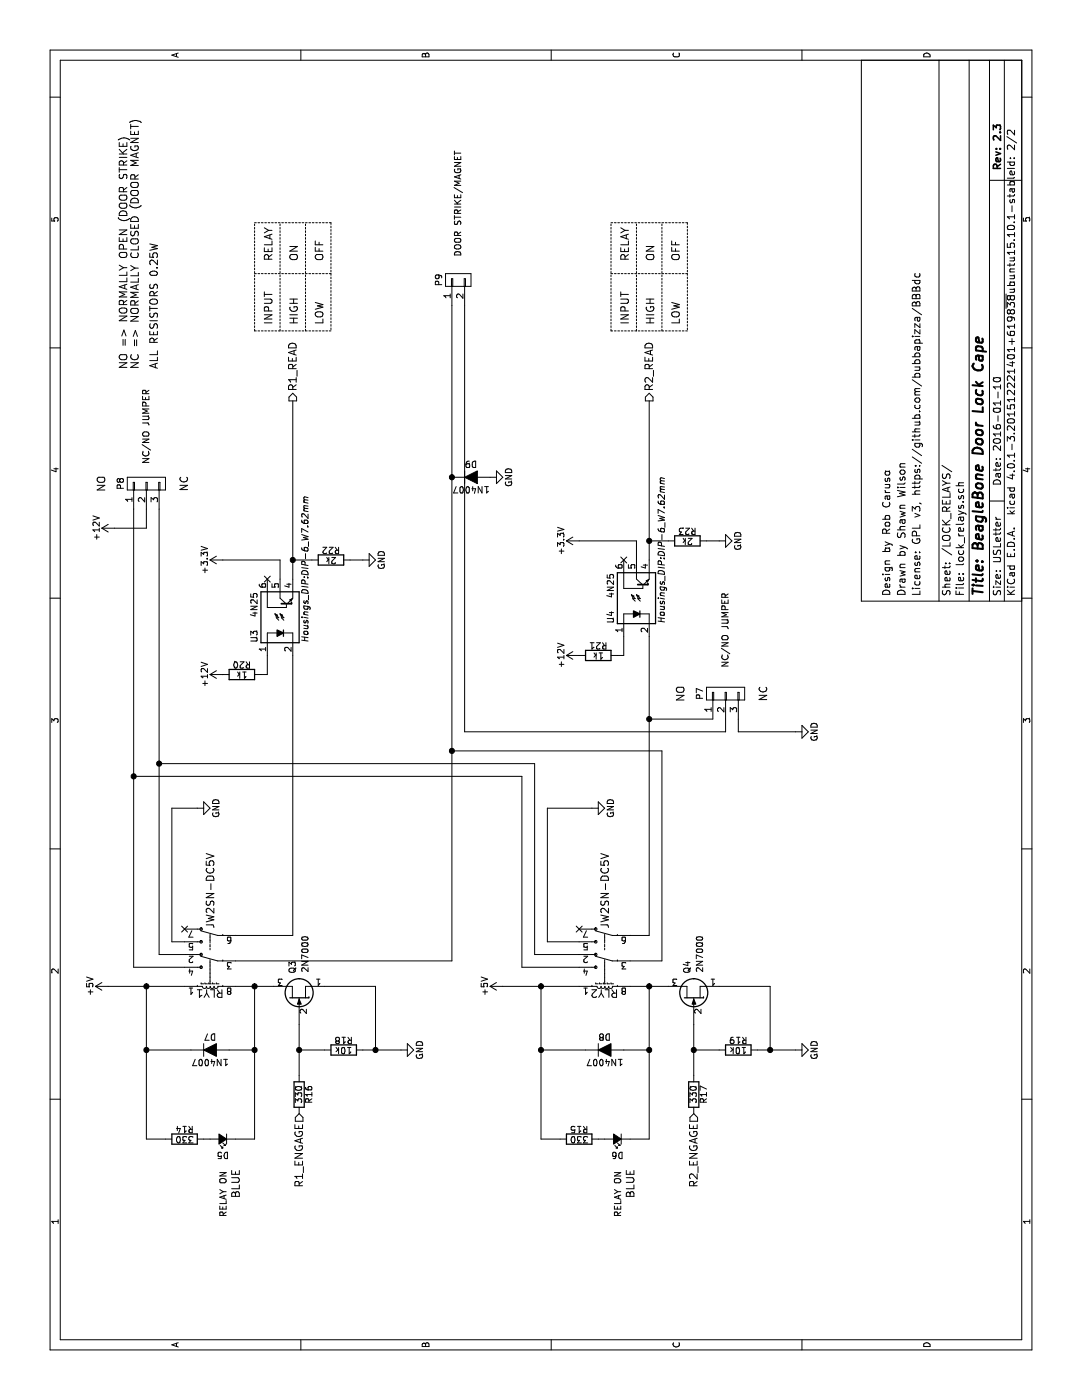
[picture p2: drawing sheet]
EESchema Schematic File Version 2
LIBS:power
LIBS:device
LIBS:transistors
LIBS:conn
LIBS:linear
LIBS:regul
LIBS:74xx
LIBS:cmos4000
LIBS:adc-dac
LIBS:memory
LIBS:xilinx
LIBS:microcontrollers
LIBS:dsp
LIBS:microchip
LIBS:analog_switches
LIBS:motorola
LIBS:texas
LIBS:intel
LIBS:audio
LIBS:interface
LIBS:digital-audio
LIBS:philips
LIBS:display
LIBS:cypress
LIBS:siliconi
LIBS:opto
LIBS:atmel
LIBS:contrib
LIBS:valves
LIBS:beagleboard
LIBS:switch_dpdt
LIBS:relays
LIBS:w_relay
LIBS:beaglebone-cape-cache
EELAYER 25 0
EELAYER END
$Descr USLetter 11000 8500
encoding utf-8
Sheet 2 2
Title "BeagleBone Door Lock Cape"
Date "2016-01-10"
Rev "2.3"
Comp ""
Comment1 "License: GPL v3, https://github.com/bubbapizza/BBBdc"
Comment2 "Drawn by Shawn Wilson"
Comment3 "Design by Rob Caruso"
Comment4 ""
$EndDescr
$Comp
L R R16
U 1 1
P 2400 2350
F 0 "R16" V 2480 2350 50  0000 C CNN
F 1 "330" V 2400 2350 50  0000 C CNN
F 2 "Discret:R1" V 2330 2350 30  0001 C CNN
F 3 "" H 2400 2350 30  0000 C CNN
	1    2400 2350
	0    1    1    0   
$EndComp
$Comp
L R R18
U 1 1
P 2750 2700
F 0 "R18" V 2830 2700 50  0000 C CNN
F 1 "10k" V 2750 2700 50  0000 C CNN
F 2 "Discret:R1" V 2680 2700 30  0001 C CNN
F 3 "" H 2750 2700 30  0000 C CNN
	1    2750 2700
	1    0    0    -1  
$EndComp
$Comp
L GND #PWR013
U 1 1
P 2750 3150
F 0 "#PWR013" H 2750 2900 50  0001 C CNN
F 1 "GND" H 2750 3000 50  0000 C CNN
F 2 "" H 2750 3150 60  0000 C CNN
F 3 "" H 2750 3150 60  0000 C CNN
	1    2750 3150
	1    0    0    -1  
$EndComp
$Comp
L CONN_01X02 P9
U 1 1
P 8800 3600
F 0 "P9" H 8800 3750 50  0000 C CNN
F 1 "DOOR STRIKE/MAGNET" H 9400 3600 50  0000 C CNN
F 2 "hocuspocus:TERM_BLOCK_ED2609" H 8800 3600 60  0001 C CNN
F 3 "" H 8800 3600 60  0000 C CNN
	1    8800 3600
	1    0    0    -1  
$EndComp
$Comp
L D D7
U 1 1
P 2750 1650
F 0 "D7" H 2750 1750 50  0000 C CNN
F 1 "1N4007" H 2750 1550 50  0000 C CNN
F 2 "Diodes_ThroughHole:Diode_DO-41_SOD81_Horizontal_RM10" H 2750 1650 60  0001 C CNN
F 3 "" H 2750 1650 60  0000 C CNN
	1    2750 1650
	0    1    1    0   
$EndComp
$Comp
L R R14
U 1 1
P 2050 1450
F 0 "R14" V 2130 1450 50  0000 C CNN
F 1 "330" V 2050 1450 50  0000 C CNN
F 2 "Discret:R1" V 1980 1450 30  0001 C CNN
F 3 "" H 2050 1450 30  0000 C CNN
	1    2050 1450
	1    0    0    -1  
$EndComp
$Comp
L Led_Small D5
U 1 1
P 2050 1750
F 0 "D5" H 2000 1875 50  0000 L CNN
F 1 "RELAY ON" V 2050 2000 50  0000 L CNN
F 2 "LEDs:LED-3MM" V 2050 1750 60  0001 C CNN
F 3 "" V 2050 1750 60  0000 C CNN
F 4 "BLUE" V 1950 2100 60  0000 C CNN "Color"
	1    2050 1750
	0    -1   -1   0   
$EndComp
$Comp
L R R17
U 1 1
P 2400 5450
F 0 "R17" V 2480 5450 50  0000 C CNN
F 1 "330" V 2400 5450 50  0000 C CNN
F 2 "Discret:R1" V 2330 5450 30  0001 C CNN
F 3 "" H 2400 5450 30  0000 C CNN
	1    2400 5450
	0    1    1    0   
$EndComp
$Comp
L R R19
U 1 1
P 2750 5800
F 0 "R19" V 2830 5800 50  0000 C CNN
F 1 "10k" V 2750 5800 50  0000 C CNN
F 2 "Discret:R1" V 2680 5800 30  0001 C CNN
F 3 "" H 2750 5800 30  0000 C CNN
	1    2750 5800
	1    0    0    -1  
$EndComp
$Comp
L GND #PWR014
U 1 1
P 2750 6250
F 0 "#PWR014" H 2750 6000 50  0001 C CNN
F 1 "GND" H 2750 6100 50  0000 C CNN
F 2 "" H 2750 6250 60  0000 C CNN
F 3 "" H 2750 6250 60  0000 C CNN
	1    2750 6250
	1    0    0    -1  
$EndComp
$Comp
L D D8
U 1 1
P 2750 4750
F 0 "D8" H 2750 4850 50  0000 C CNN
F 1 "1N4007" H 2750 4650 50  0000 C CNN
F 2 "Diodes_ThroughHole:Diode_DO-41_SOD81_Horizontal_RM10" H 2750 4750 60  0001 C CNN
F 3 "" H 2750 4750 60  0000 C CNN
	1    2750 4750
	0    1    1    0   
$EndComp
$Comp
L R R15
U 1 1
P 2050 4550
F 0 "R15" V 2130 4550 50  0000 C CNN
F 1 "330" V 2050 4550 50  0000 C CNN
F 2 "Discret:R1" V 1980 4550 30  0001 C CNN
F 3 "" H 2050 4550 30  0000 C CNN
	1    2050 4550
	1    0    0    -1  
$EndComp
$Comp
L Led_Small D6
U 1 1
P 2050 4850
F 0 "D6" H 2000 4975 50  0000 L CNN
F 1 "RELAY ON" V 2050 5100 50  0000 L CNN
F 2 "LEDs:LED-3MM" V 2050 4850 60  0001 C CNN
F 3 "" V 2050 4850 60  0000 C CNN
F 4 "BLUE" V 1950 5200 60  0000 C CNN "Color"
	1    2050 4850
	0    -1   -1   0   
$EndComp
$Comp
L D D9
U 1 1
P 7250 3700
F 0 "D9" H 7250 3800 50  0000 C CNN
F 1 "1N4007" H 7250 3600 50  0000 C CNN
F 2 "Diodes_ThroughHole:Diode_DO-41_SOD81_Horizontal_RM10" H 7250 3700 60  0001 C CNN
F 3 "" H 7250 3700 60  0000 C CNN
	1    7250 3700
	0    1    1    0   
$EndComp
$Comp
L +12V #PWR015
U 1 1
P 6850 900
F 0 "#PWR015" H 6850 750 50  0001 C CNN
F 1 "+12V" H 6850 1040 50  0000 C CNN
F 2 "" H 6850 900 60  0000 C CNN
F 3 "" H 6850 900 60  0000 C CNN
	1    6850 900 
	1    0    0    -1  
$EndComp
$Comp
L GND #PWR016
U 1 1
P 5250 6250
F 0 "#PWR016" H 5250 6000 50  0001 C CNN
F 1 "GND" H 5250 6100 50  0000 C CNN
F 2 "" H 5250 6250 60  0000 C CNN
F 3 "" H 5250 6250 60  0000 C CNN
	1    5250 6250
	1    0    0    -1  
$EndComp
$Comp
L CONN_01X03 P8
U 1 1
P 7200 1150
F 0 "P8" H 7200 1350 50  0000 C CNN
F 1 "NC/NO JUMPER" H 7650 1150 50  0000 C CNN
F 2 "Pin_Headers:Pin_Header_Straight_1x03" H 7200 1150 60  0001 C CNN
F 3 "" H 7200 1150 60  0000 C CNN
F 4 "NC" H 7200 850 60  0000 C CNN "J1"
F 5 "NO" H 7200 1500 60  0000 C CNN "J2"
	1    7200 1150
	1    0    0    -1  
$EndComp
$Comp
L CONN_01X03 P7
U 1 1
P 5550 5700
F 0 "P7" H 5550 5900 50  0000 C CNN
F 1 "NC/NO JUMPER" H 6050 5700 50  0000 C CNN
F 2 "Pin_Headers:Pin_Header_Straight_1x03" H 5550 5700 60  0001 C CNN
F 3 "" H 5550 5700 60  0000 C CNN
F 4 "NC" H 5550 5400 60  0000 C CNN "J1"
F 5 "NO" H 5550 6050 60  0000 C CNN "J2"
	1    5550 5700
	1    0    0    -1  
$EndComp
Text Notes 8100 1100 0    60   ~ 0
NO => NORMALLY OPEN (DOOR STRIKE)\nNC => NORMALLY CLOSED (DOOR MAGNET)
Text HLabel 7850 2300 2    60   Output ~ 0
R1_READ
Text HLabel 7850 5100 2    60   Output ~ 0
R2_READ
$Comp
L GND #PWR017
U 1 1
P 4650 1550
F 0 "#PWR017" H 4650 1300 50  0001 C CNN
F 1 "GND" H 4650 1400 50  0000 C CNN
F 2 "" H 4650 1550 60  0000 C CNN
F 3 "" H 4650 1550 60  0000 C CNN
	1    4650 1550
	1    0    0    -1  
$EndComp
$Comp
L GND #PWR018
U 1 1
P 7250 3850
F 0 "#PWR018" H 7250 3600 50  0001 C CNN
F 1 "GND" H 7250 3700 50  0000 C CNN
F 2 "" H 7250 3850 60  0000 C CNN
F 3 "" H 7250 3850 60  0000 C CNN
	1    7250 3850
	1    0    0    -1  
$EndComp
Wire Wire Line
	2550 2350 2950 2350
Wire Wire Line
	2750 2550 2750 2350
Connection ~ 2750 2350
Wire Wire Line
	2750 2850 2750 3150
Connection ~ 2750 2950
Wire Wire Line
	2050 1600 2050 1650
Wire Wire Line
	2050 1300 2050 1150
Wire Wire Line
	2050 1150 3250 1150
Wire Wire Line
	2050 1850 2050 2000
Wire Wire Line
	2050 2000 3250 2000
Wire Wire Line
	2750 1500 2750 1150
Connection ~ 2750 1150
Wire Wire Line
	2750 1800 2750 2000
Connection ~ 2750 2000
Wire Wire Line
	2550 5450 2950 5450
Wire Wire Line
	2750 5650 2750 5450
Connection ~ 2750 5450
Wire Wire Line
	2750 5950 2750 6250
Connection ~ 2750 6050
Wire Wire Line
	3250 4950 3250 5250
Wire Wire Line
	3250 3950 3250 4550
Wire Wire Line
	2050 4700 2050 4750
Wire Wire Line
	2050 4400 2050 4250
Connection ~ 3250 4250
Wire Wire Line
	2050 4950 2050 5100
Wire Wire Line
	2050 5100 3250 5100
Connection ~ 3250 5100
Wire Wire Line
	2750 4600 2750 4250
Connection ~ 2750 4250
Wire Wire Line
	2750 4900 2750 5100
Connection ~ 2750 5100
Wire Wire Line
	3250 2550 3250 2950
Wire Wire Line
	3250 5650 3250 6050
Wire Wire Line
	3250 2950 2750 2950
Wire Wire Line
	3250 6050 2750 6050
Wire Wire Line
	2050 4250 3250 4250
Wire Wire Line
	3250 850  3250 1450
Wire Wire Line
	3250 1850 3250 2150
Connection ~ 3250 1150
Connection ~ 3250 2000
Wire Wire Line
	3450 1850 3450 3550
Wire Wire Line
	3450 4950 3450 5200
Wire Wire Line
	3400 1450 3400 1050
Wire Wire Line
	3400 1050 7000 1050
Wire Wire Line
	3500 1250 7000 1250
Wire Wire Line
	3500 1250 3500 1450
Connection ~ 7250 3550
Wire Wire Line
	3450 3550 8600 3550
Wire Wire Line
	3650 2300 3650 1850
Wire Wire Line
	3600 1450 3600 1350
Wire Wire Line
	3600 1350 4650 1350
Wire Wire Line
	4650 1350 4650 1550
Wire Wire Line
	3650 4950 3650 5100
Wire Wire Line
	5250 6250 5250 5800
Wire Wire Line
	5250 5800 5350 5800
$Comp
L GND #PWR019
U 1 1
P 4650 4650
F 0 "#PWR019" H 4650 4400 50  0001 C CNN
F 1 "GND" H 4650 4500 50  0000 C CNN
F 2 "" H 4650 4650 60  0000 C CNN
F 3 "" H 4650 4650 60  0000 C CNN
	1    4650 4650
	1    0    0    -1  
$EndComp
Wire Wire Line
	3600 4550 3600 4300
Wire Wire Line
	3600 4300 4650 4300
Wire Wire Line
	3400 4550 3400 4100
Wire Wire Line
	3500 4550 3500 4200
Wire Wire Line
	6850 900  6850 1150
Wire Wire Line
	6850 1150 7000 1150
Wire Wire Line
	5350 5700 5250 5700
Wire Wire Line
	5250 3650 8600 3650
Wire Wire Line
	5250 5700 5250 3650
Wire Wire Line
	5350 5100 5350 5600
Connection ~ 5350 5100
Wire Wire Line
	3450 5200 5100 5200
Wire Wire Line
	5100 5200 5100 3550
Connection ~ 5100 3550
Wire Wire Line
	3400 4100 4900 4100
Wire Wire Line
	4900 4100 4900 1050
Connection ~ 4900 1050
Wire Wire Line
	3500 4200 5000 4200
Wire Wire Line
	5000 4200 5000 1250
Connection ~ 5000 1250
Wire Wire Line
	4650 4300 4650 4650
Text Notes 8450 4950 0    60   ~ 0
INPUT
Text Notes 8950 4950 0    60   ~ 0
RELAY
Text Notes 8450 5150 0    60   ~ 0
HIGH
Text Notes 8450 5350 0    60   ~ 0
LOW
Text Notes 8950 5350 0    60   ~ 0
OFF
Text Notes 8950 5150 0    60   ~ 0
ON
Wire Notes Line
	8400 4800 9250 4800
Wire Notes Line
	9250 4800 9250 5400
Wire Notes Line
	9250 5400 8400 5400
Wire Notes Line
	8400 5400 8400 4800
Wire Notes Line
	8400 5000 9250 5000
Wire Notes Line
	8850 4800 8850 5400
Wire Notes Line
	8400 5200 9250 5200
$Comp
L 4N25 U4
U 1 1
P 6300 5000
F 0 "U4" H 6100 5200 50  0000 L CNN
F 1 "4N25" H 6300 5200 50  0000 L CNN
F 2 "Housings_DIP:DIP-6_W7.62mm" H 6100 4800 50  0000 L CIN
F 3 "" H 6300 5000 50  0000 L CNN
	1    6300 5000
	1    0    0    -1  
$EndComp
NoConn ~ 6600 4900
$Comp
L +3.3V #PWR020
U 1 1
P 6750 4550
F 0 "#PWR020" H 6750 4400 50  0001 C CNN
F 1 "+3.3V" H 6750 4690 50  0000 C CNN
F 2 "" H 6750 4550 60  0000 C CNN
F 3 "" H 6750 4550 60  0000 C CNN
	1    6750 4550
	1    0    0    -1  
$EndComp
Wire Wire Line
	6750 4550 6750 5000
Wire Wire Line
	6750 5000 6600 5000
$Comp
L R R23
U 1 1
P 6750 5400
F 0 "R23" V 6830 5400 50  0000 C CNN
F 1 "2k" V 6750 5400 50  0000 C CNN
F 2 "Discret:R1" V 6680 5400 30  0001 C CNN
F 3 "" H 6750 5400 30  0000 C CNN
	1    6750 5400
	1    0    0    -1  
$EndComp
$Comp
L GND #PWR021
U 1 1
P 6750 5650
F 0 "#PWR021" H 6750 5400 50  0001 C CNN
F 1 "GND" H 6750 5500 50  0000 C CNN
F 2 "" H 6750 5650 60  0000 C CNN
F 3 "" H 6750 5650 60  0000 C CNN
	1    6750 5650
	1    0    0    -1  
$EndComp
Wire Wire Line
	6750 5100 6750 5250
Connection ~ 6750 5100
Wire Wire Line
	6750 5550 6750 5650
$Comp
L R R21
U 1 1
P 5850 4700
F 0 "R21" V 5930 4700 50  0000 C CNN
F 1 "1k" V 5850 4700 50  0000 C CNN
F 2 "Discret:R1" V 5780 4700 30  0001 C CNN
F 3 "" H 5850 4700 30  0000 C CNN
	1    5850 4700
	1    0    0    -1  
$EndComp
$Comp
L +12V #PWR022
U 1 1
P 5850 4550
F 0 "#PWR022" H 5850 4400 50  0001 C CNN
F 1 "+12V" H 5850 4690 50  0000 C CNN
F 2 "" H 5850 4550 60  0000 C CNN
F 3 "" H 5850 4550 60  0000 C CNN
	1    5850 4550
	1    0    0    -1  
$EndComp
Wire Wire Line
	6000 4900 5850 4900
Wire Wire Line
	5850 4900 5850 4850
$Comp
L 4N25 U3
U 1 1
P 6150 2200
F 0 "U3" H 5950 2400 50  0000 L CNN
F 1 "4N25" H 6150 2400 50  0000 L CNN
F 2 "Housings_DIP:DIP-6_W7.62mm" H 5950 2000 50  0000 L CIN
F 3 "" H 6150 2200 50  0000 L CNN
	1    6150 2200
	1    0    0    -1  
$EndComp
NoConn ~ 6450 2100
$Comp
L +3.3V #PWR023
U 1 1
P 6600 1750
F 0 "#PWR023" H 6600 1600 50  0001 C CNN
F 1 "+3.3V" H 6600 1890 50  0000 C CNN
F 2 "" H 6600 1750 60  0000 C CNN
F 3 "" H 6600 1750 60  0000 C CNN
	1    6600 1750
	1    0    0    -1  
$EndComp
Wire Wire Line
	6600 1750 6600 2200
Wire Wire Line
	6600 2200 6450 2200
$Comp
L R R22
U 1 1
P 6600 2600
F 0 "R22" V 6680 2600 50  0000 C CNN
F 1 "2k" V 6600 2600 50  0000 C CNN
F 2 "Discret:R1" V 6530 2600 30  0001 C CNN
F 3 "" H 6600 2600 30  0000 C CNN
	1    6600 2600
	1    0    0    -1  
$EndComp
$Comp
L GND #PWR024
U 1 1
P 6600 2850
F 0 "#PWR024" H 6600 2600 50  0001 C CNN
F 1 "GND" H 6600 2700 50  0000 C CNN
F 2 "" H 6600 2850 60  0000 C CNN
F 3 "" H 6600 2850 60  0000 C CNN
	1    6600 2850
	1    0    0    -1  
$EndComp
Wire Wire Line
	6600 2300 6600 2450
Connection ~ 6600 2300
Wire Wire Line
	6600 2750 6600 2850
$Comp
L R R20
U 1 1
P 5700 1900
F 0 "R20" V 5780 1900 50  0000 C CNN
F 1 "1k" V 5700 1900 50  0000 C CNN
F 2 "Discret:R1" V 5630 1900 30  0001 C CNN
F 3 "" H 5700 1900 30  0000 C CNN
	1    5700 1900
	1    0    0    -1  
$EndComp
$Comp
L +12V #PWR025
U 1 1
P 5700 1750
F 0 "#PWR025" H 5700 1600 50  0001 C CNN
F 1 "+12V" H 5700 1890 50  0000 C CNN
F 2 "" H 5700 1750 60  0000 C CNN
F 3 "" H 5700 1750 60  0000 C CNN
	1    5700 1750
	1    0    0    -1  
$EndComp
Wire Wire Line
	5850 2100 5700 2100
Wire Wire Line
	5700 2100 5700 2050
Wire Wire Line
	6450 2300 7850 2300
Wire Wire Line
	3650 2300 5850 2300
NoConn ~ 3700 4550
NoConn ~ 3700 1450
Text HLabel 2250 2350 0    60   Input ~ 0
R1_ENGAGE
Text HLabel 2250 5450 0    60   Input ~ 0
R2_ENGAGE
$Comp
L +5V #PWR026
U 1 1
P 3250 850
F 0 "#PWR026" H 3250 700 50  0001 C CNN
F 1 "+5V" H 3250 990 50  0000 C CNN
F 2 "" H 3250 850 60  0000 C CNN
F 3 "" H 3250 850 60  0000 C CNN
	1    3250 850 
	1    0    0    -1  
$EndComp
$Comp
L +5V #PWR027
U 1 1
P 3250 3950
F 0 "#PWR027" H 3250 3800 50  0001 C CNN
F 1 "+5V" H 3250 4090 50  0000 C CNN
F 2 "" H 3250 3950 60  0000 C CNN
F 3 "" H 3250 3950 60  0000 C CNN
	1    3250 3950
	1    0    0    -1  
$EndComp
$Comp
L Q_NJFET_SGD Q3
U 1 1
P 3150 2350
F 0 "Q3" H 3450 2400 50  0000 R CNN
F 1 "2N7000" H 3650 2300 50  0000 R CNN
F 2 "TO_SOT_Packages_THT:TO-92_Inline_Narrow_Oval" H 3350 2450 29  0001 C CNN
F 3 "" H 3150 2350 60  0000 C CNN
	1    3150 2350
	1    0    0    -1  
$EndComp
$Comp
L Q_NJFET_SGD Q4
U 1 1
P 3150 5450
F 0 "Q4" H 3450 5500 50  0000 R CNN
F 1 "2N7000" H 3650 5400 50  0000 R CNN
F 2 "TO_SOT_Packages_THT:TO-92_Inline_Narrow_Oval" H 3350 5550 29  0001 C CNN
F 3 "" H 3150 5450 60  0000 C CNN
	1    3150 5450
	1    0    0    -1  
$EndComp
$Comp
L JW2SN-DC5V RLY2
U 1 1
P 3450 4750
F 0 "RLY2" H 3450 5000 60  0000 C CNN
F 1 "JW2SN-DC5V" V 3450 4200 60  0000 C CNN
F 2 "panasonic_jw:Panasonic_JW" H 3450 4750 60  0001 C CNN
F 3 "" H 3450 4750 60  0000 C CNN
	1    3450 4750
	0    -1   -1   0   
$EndComp
$Comp
L JW2SN-DC5V RLY1
U 1 1
P 3450 1650
F 0 "RLY1" H 3450 1900 60  0000 C CNN
F 1 "JW2SN-DC5V" V 3450 1100 60  0000 C CNN
F 2 "panasonic_jw:Panasonic_JW" H 3450 1650 60  0001 C CNN
F 3 "" H 3450 1650 60  0000 C CNN
	1    3450 1650
	0    -1   -1   0   
$EndComp
Wire Wire Line
	6600 5100 7850 5100
Wire Wire Line
	3650 5100 6000 5100
Text Notes 8450 2150 0    60   ~ 0
INPUT
Text Notes 8950 2150 0    60   ~ 0
RELAY
Text Notes 8450 2350 0    60   ~ 0
HIGH
Text Notes 8450 2550 0    60   ~ 0
LOW
Text Notes 8950 2550 0    60   ~ 0
OFF
Text Notes 8950 2350 0    60   ~ 0
ON
Wire Notes Line
	8400 2000 9250 2000
Wire Notes Line
	9250 2000 9250 2600
Wire Notes Line
	9250 2600 8400 2600
Wire Notes Line
	8400 2600 8400 2000
Wire Notes Line
	8400 2200 9250 2200
Wire Notes Line
	8850 2000 8850 2600
Wire Notes Line
	8400 2400 9250 2400
Text Notes 8100 1250 0    60   ~ 0
ALL RESISTORS 0.25W
$EndSCHEMATC
